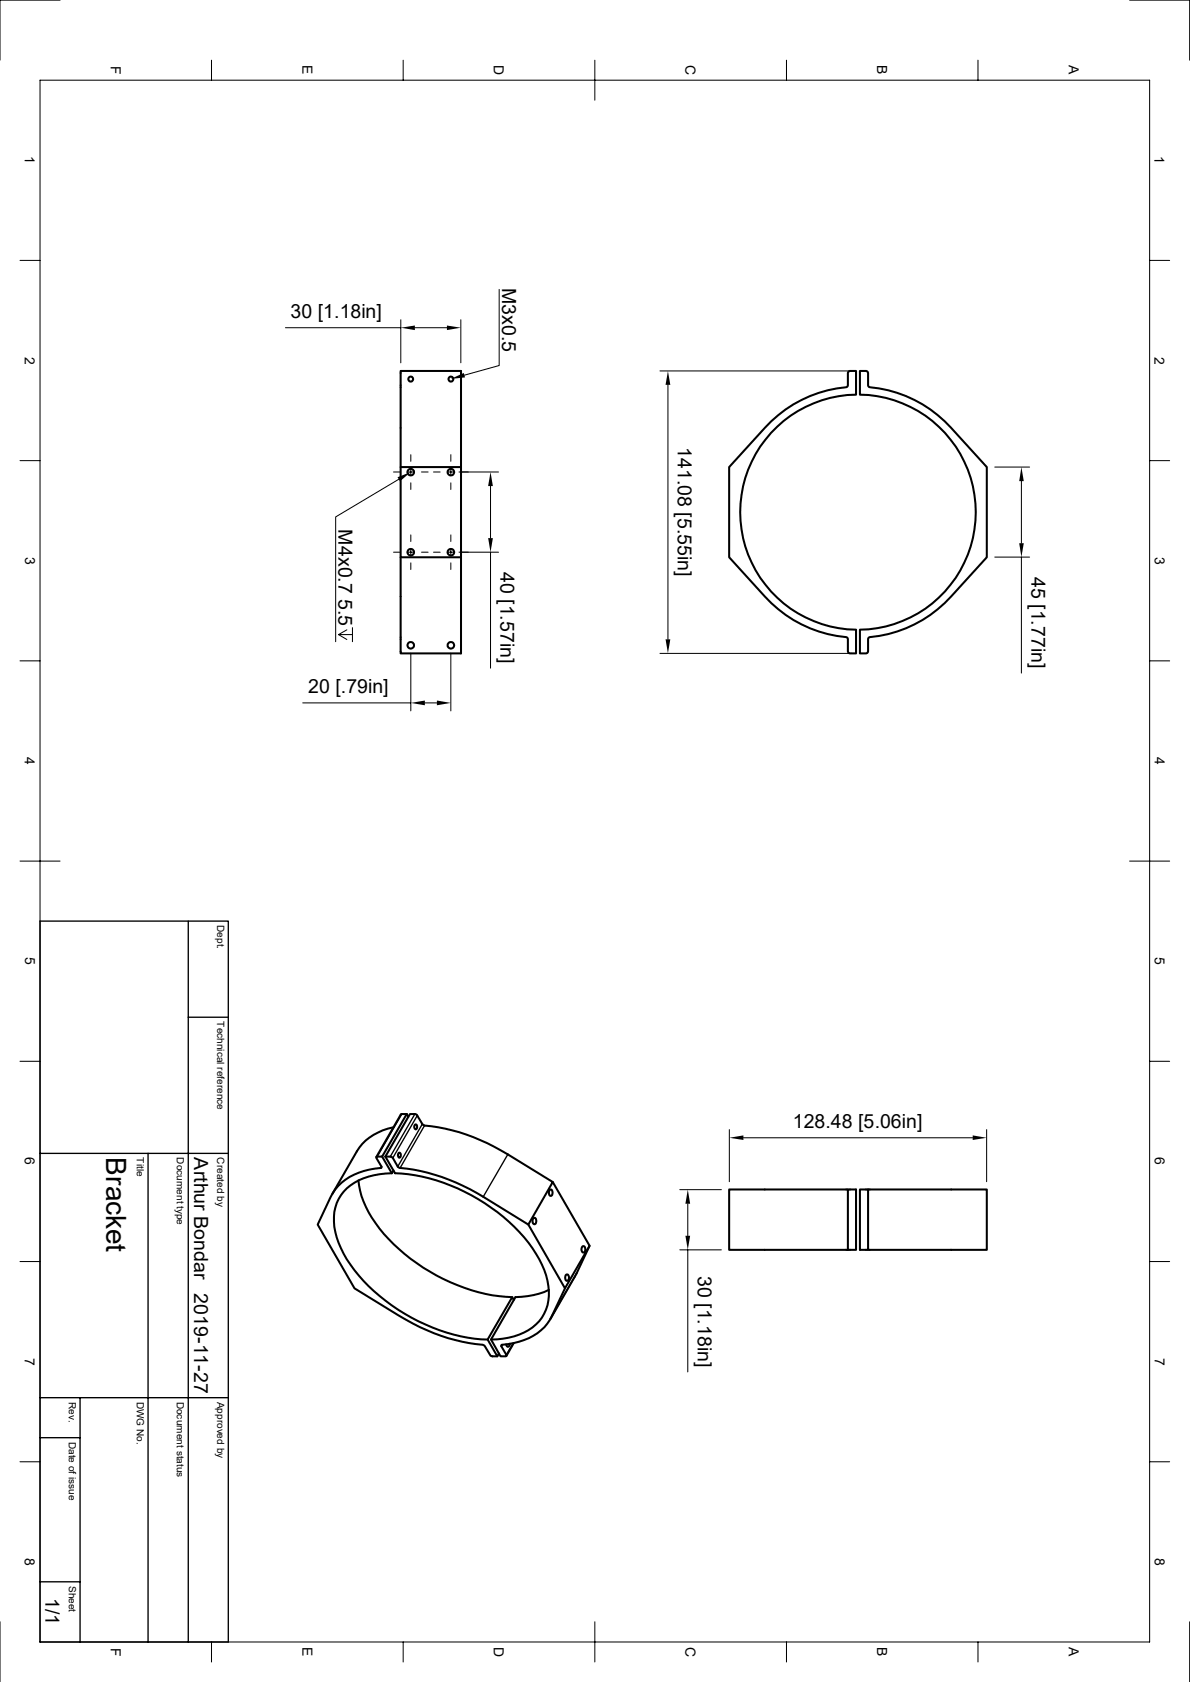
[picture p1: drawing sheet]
<svg xmlns="http://www.w3.org/2000/svg" width="297mm" height="420mm" viewBox="0 0 297 420" stroke-linecap="round" stroke-linejoin="round" font-family="sans-serif">
<g fill="none" stroke="#000" stroke-width=".51">
<path d="M100 92.6h15.1v24h-15.1zM214.6 92.6h1.6l.4 .3 .1 3.3 .2 .4a31.7 31.7 0 0 1 20.5 10.2l8.9 9.8v22.5l-8.9 9.8a31.7 31.7 0 0 1-20.5 10.3l-.2 .4-.1 3.3-.4 .3h-1.6v-6a29.3 29.3 0 0 0 28.9-29.3 29.3 29.3 0 0 0-28.9-29.3zM100 116.6v22.5h15.1v-22.5M192.5 105.2a31.7 31.7 0 0 1 18.9-8.6l.2-.4 .1-3.3 .4-.3h1.6v6a29.3 29.3 0 0 0-29 29.3 29.3 29.3 0 0 0 29 29.3v6h-1.6l-.4-.3-.1-3.3-.2-.4a31.7 31.7 0 0 1-20.5-10.3l-8.9-9.8v-22.5zM100 139.1v24.1h15.1v-24.1M101.5 278.2l-6.1 10.6h-1.3l-.2 .2 1.3 2.3v.3a15.2 15.2 0 0 0-12.1 6.3l-3.8 7.9 9.2 15.9 11.2 6.9a48.8 48.8 0 0 0 21 7.3l1.7 2.6 1.7 .2 .4-.8M101.5 278.2l-1.5 .1-6.1 10.6M101.5 278.2l.4 .7M102.3 278.2l1.7 .1 1.7 2.7a47.8 47.8 0 0 1 21 7.2l11.3 6.9-6.1 10.7-11.3-7a51 51 0 0 0-21.2-7.3l-1.5-2.5-1.7-.2zM89.5 294.8a24.8 24.8 0 0 0 7.5 14.6 47.2 47.2 0 0 0 29.2 14.4l1.6 .1M95.4 288.8l2.4 4.1M96.2 288.8l2.4 4.1a46.6 46.6 0 0 1 34.3 18.8 18.1 18.1 0 0 1 3.8 14.2 11.3 11.3 0 0 1-8.3 7.8 21.2 21.2 0 0 1-5.8 .8"/>
<path d="M97.8 292.9a15.9 15.9 0 0 0-12 4.7 11.5 11.5 0 0 0-1.8 11.3 34.8 34.8 0 0 0 13.7 17 44.6 44.6 0 0 0 24 8.6M98.2 292.3l-.4 .6M98.2 281.5a13.5 13.5 0 0 0-9.1 6l-6.1 10.6M99.5 287.9a.58 .58 0 0 1 .5 .5 .58 .58 0 0 1-.5 .6l-.2-.5zM103.6 280.8a.58 .58 0 0 1 .5 .6 .58 .58 0 0 1-.5 .5l-.2-.5zM137.3 297.1l.2-.1a.93 .93 0 0 1 0 1.6 .98 .98 0 0 1-.2-1.5zM138 295.1l9.2 16-6.2 10.6-9.1-15.9M211.6 297h2.1v15.1h-2.1zM211.6 297h-29.6v15.1h29.6M214.6 297h2.1v15.1h-2.1zM216.7 297h29.6v15.1h-29.6M133.2 304.1h.2a.93 .93 0 0 1 0 1.6 .93 .93 0 0 1-.2-1.6z"/>
<path d="M141.4 318.3l.1-.1a.89 .89 0 0 1 .5 .8 .89 .89 0 0 1-.5 .8 .98 .98 0 0 1-.1-1.5zM145.4 311.2h.2a.93 .93 0 0 1 0 1.6l-.3-.3-.2-.5zM147.2 311.1l-3.3 6.9-6.5 11.4M127.3 335.5a.68 .68 0 0 1-.6 .8l-.4-.6M128.2 324.6l-.4-.7-6.1 10.6 2.4 4.2M128.2 335.4l-1.8 3.1M141 321.7l-3.2 6.9a12.8 12.8 0 0 1-9.6 6.8l-3.1 .5v.3l1.3 2.3-.2 .2h-1.3l-2.3-4.2 6.1-10.6 1.5-.1a19.1 19.1 0 0 0 6.8-1.7"/>
<circle cx="102.5" cy="94.6" r=".62"/>
<circle cx="112.5" cy="94.6" r=".62"/>
<circle cx="102.5" cy="117.9" r=".83"/>
<circle cx="112.5" cy="117.9" r=".84"/>
<circle cx="102.5" cy="137.9" r=".81"/>
<circle cx="112.5" cy="137.9" r=".82"/>
<circle cx="102.5" cy="161.1" r=".81"/>
<circle cx="112.5" cy="161.1" r=".82"/>
</g>
<g fill="none" stroke="#000" stroke-width=".34">
<path d="M10 230h47v180h-47zM47 230v180M47 254h10M100.3 278.2l-6.2 10.6M103.5 278.2l-6.1 10.6M104.1 278.6l-6.1 10.5M10 288h47M37 288v122M95.2 291.3l-.2 .3M105.4 280.7l-6.1 10.6M106 281.1l-6.1 10.5M126.7 288.2l-6.1 10.6"/>
<path d="M143.9 318l-6.1 10.6M125.3 335.8l-.2 .4M128.1 335.4l-1.7 2.9M10 359h10M10 349h47M20 349v61M10 395h10"/>
</g>
<g fill="none" stroke="#000" stroke-width=".25">
<path d="M15 0h-15v15M52.8 15v5M100.6 15v5M148.5 15v10M196.3 15v5M244.1 15v5M281.9 0h15v15M10 20h276.9v390h-276.9zM5 65h5M100 79.8v10.8M115 79.8v10.8M124.6 72.3v19l-8.7 2.4"/>
<path d="M286.9 65h5M71.2 81.8h28.8M103.5 81.8h8M164.7 92.6h47.9M166.7 96.1v63.5M5 115h5M98.2 117.9h1.7M99.5 119.7l-15.7 9.4v31.1M101.6 117.9h1.8M102.5 113.5v1.7M102.5 117v1.8M105.2 117.9h1.6"/>
<path d="M108.2 117.9h1.7M111.6 117.9h1.8M112.5 113.5v1.7M112.5 117v1.8M114.6 117.9h9.8M248.3 116.6h8.7M286.9 115h5M98.2 137.9h1.7M101.6 137.9h1.8M102.5 120.6v1.6M102.5 133.6v1.6M102.5 137v1.8"/>
<path d="M105.2 137.9h1.6M108.2 137.9h1.7M111.6 137.9h1.8M112.5 120.6v1.6M112.5 133.6v1.6M112.5 137v1.8M114.6 137.9h9.8M122.4 121.4v13M122.4 137.9v28.9M248.3 139.1h8.7M254.9 120.1v15.5M254.9 139.1v29"/>
<path d="M84.5 158.5l2.1 1.2M86.6 157.3l-2.1 1.2h3.5M88 156.7v3.5M102.5 140.5v1.7M112.5 140.5v1.7M5 165h5M75.6 175.5h26.9M102.5 163.1v14.4M106 175.5h3.1M112.5 163.1v14.4M164.7 163.2h47.9M286.9 165h5"/>
<path d="M5 215h10M281.9 215h10M5 265h5M286.9 265h5M169.7 297.1h10.3M182 282.1v13M185.5 284.1h57.3M246.3 282.1v13M5 315h5M169.7 312.1h10.3M171.7 300.6v8M171.7 312.1v30.5"/>
<path d="M286.9 315h5M5 365h5M286.9 365h5M0 405v14.9M52.8 410v5M100.6 410v5M148.5 405v10M196.3 410v5M244.1 410v5M296.9 405v14.9"/>
</g>
<g fill="#000">
<path d="M100 81.8l3.5-.5v1.1zM111.5 81.3l3.5 .5-3.5 .6zM112.5 94.6l3.2-1.5 .4 1.1zM166.7 92.6l.6 3.5h-1.2zM99.2 119.2l3.3-1.3-2.7 2.3zM122.4 117.9l.6 3.5h-1.2zM121.8 134.4h1.2l-.6 3.5zM254.9 116.6l.6 3.5h-1.1zM254.4 135.6h1.1l-.6 3.5zM166.1 159.6h1.2l-.6 3.6zM102.5 175.5l3.5-.6v1.2zM109.1 174.9l3.4 .6-3.4 .6z"/>
<path d="M182 284.1l3.5-.6v1.1zM242.8 283.5l3.5 .6-3.5 .5zM171.7 297.1l.6 3.5h-1.2zM171.1 308.6h1.2l-.6 3.5z"/>
</g>
<text font-size="7" x="26.5" y="289" transform="rotate(90 26.5 289)">Bracket</text>
<g font-size="4.9">
<text x="125.3" y="71.9" transform="rotate(90 125.3 71.9)">M3x0.5</text>
<text x="72.5" y="79.4">30 [1.18in]</text>
<text x="169.2" y="111.6" transform="rotate(90 169.2 111.6)">141.08 [5.55in]</text>
<text x="84.5" y="132.2" transform="rotate(90 84.5 132.2)">M4x0.7 5.5</text>
<text x="124.9" y="142.8" transform="rotate(90 124.9 142.8)">40 [1.57in]</text>
<text x="257.4" y="144.1" transform="rotate(90 257.4 144.1)">45 [1.77in]</text>
<text x="76.9" y="173">20 [.79in]</text>
<text x="197.9" y="281.6">128.48 [5.06in]</text>
<text x="48.5" y="289" transform="rotate(90 48.5 289)">Arthur Bondar</text>
<text x="48.5" y="323" transform="rotate(90 48.5 323)">2019-11-27</text>
<text x="174.2" y="318.6" transform="rotate(90 174.2 318.6)">30 [1.18in]</text>
<text x="11.3" y="399.1" transform="rotate(90 11.3 399.1)">1/1</text>
</g>
<g font-size="3.5">
<text x="27.6" y="16.5" transform="rotate(90 27.6 16.5)">F</text>
<text x="75.5" y="16.3" transform="rotate(90 75.5 16.3)">E</text>
<text x="123.3" y="16.3" transform="rotate(90 123.3 16.3)">D</text>
<text x="171.1" y="16.3" transform="rotate(90 171.1 16.3)">C</text>
<text x="218.9" y="16.3" transform="rotate(90 218.9 16.3)">B</text>
<text x="266.8" y="16.3" transform="rotate(90 266.8 16.3)">A</text>
<text x="6.2" y="39" transform="rotate(90 6.2 39)">1</text>
<text x="288.2" y="39" transform="rotate(90 288.2 39)">1</text>
<text x="6.2" y="89" transform="rotate(90 6.2 89)">2</text>
<text x="288.2" y="89" transform="rotate(90 288.2 89)">2</text>
<text x="6.3" y="139" transform="rotate(90 6.3 139)">3</text>
<text x="288.2" y="139" transform="rotate(90 288.2 139)">3</text>
<text x="6.2" y="189" transform="rotate(90 6.2 189)">4</text>
<text x="288.2" y="189" transform="rotate(90 288.2 189)">4</text>
<text x="6.3" y="239" transform="rotate(90 6.3 239)">5</text>
<text x="288.2" y="239" transform="rotate(90 288.2 239)">5</text>
<text x="6.2" y="289" transform="rotate(90 6.2 289)">6</text>
<text x="288.2" y="289" transform="rotate(90 288.2 289)">6</text>
<text x="6.2" y="339" transform="rotate(90 6.2 339)">7</text>
<text x="288.2" y="339" transform="rotate(90 288.2 339)">7</text>
<text x="6.2" y="389" transform="rotate(90 6.2 389)">8</text>
<text x="288.2" y="389" transform="rotate(90 288.2 389)">8</text>
<text x="27.6" y="411.4" transform="rotate(90 27.6 411.4)">F</text>
<text x="75.5" y="411.3" transform="rotate(90 75.5 411.3)">E</text>
<text x="123.3" y="411.2" transform="rotate(90 123.3 411.2)">D</text>
<text x="171.1" y="411.2" transform="rotate(90 171.1 411.2)">C</text>
<text x="218.9" y="411.3" transform="rotate(90 218.9 411.3)">B</text>
<text x="266.8" y="411.3" transform="rotate(90 266.8 411.3)">A</text>
</g>
<g font-size="2.5">
<text x="54.2" y="231" transform="rotate(90 54.2 231)">Dept.</text>
<text x="54.2" y="255" transform="rotate(90 54.2 255)">Technical reference</text>
<text x="34.2" y="289" transform="rotate(90 34.2 289)">Title</text>
<text x="44.2" y="289" transform="rotate(90 44.2 289)">Document type</text>
<text x="54.2" y="289" transform="rotate(90 54.2 289)">Created by</text>
<text x="17.2" y="350" transform="rotate(90 17.2 350)">Rev.</text>
<text x="34.2" y="350" transform="rotate(90 34.2 350)">DWG No.</text>
<text x="44.2" y="350" transform="rotate(90 44.2 350)">Document status</text>
<text x="54.2" y="350" transform="rotate(90 54.2 350)">Approved by</text>
<text x="17.2" y="360" transform="rotate(90 17.2 360)">Date of issue</text>
<text x="17.2" y="396" transform="rotate(90 17.2 396)">Sheet</text>
</g>
</svg>
